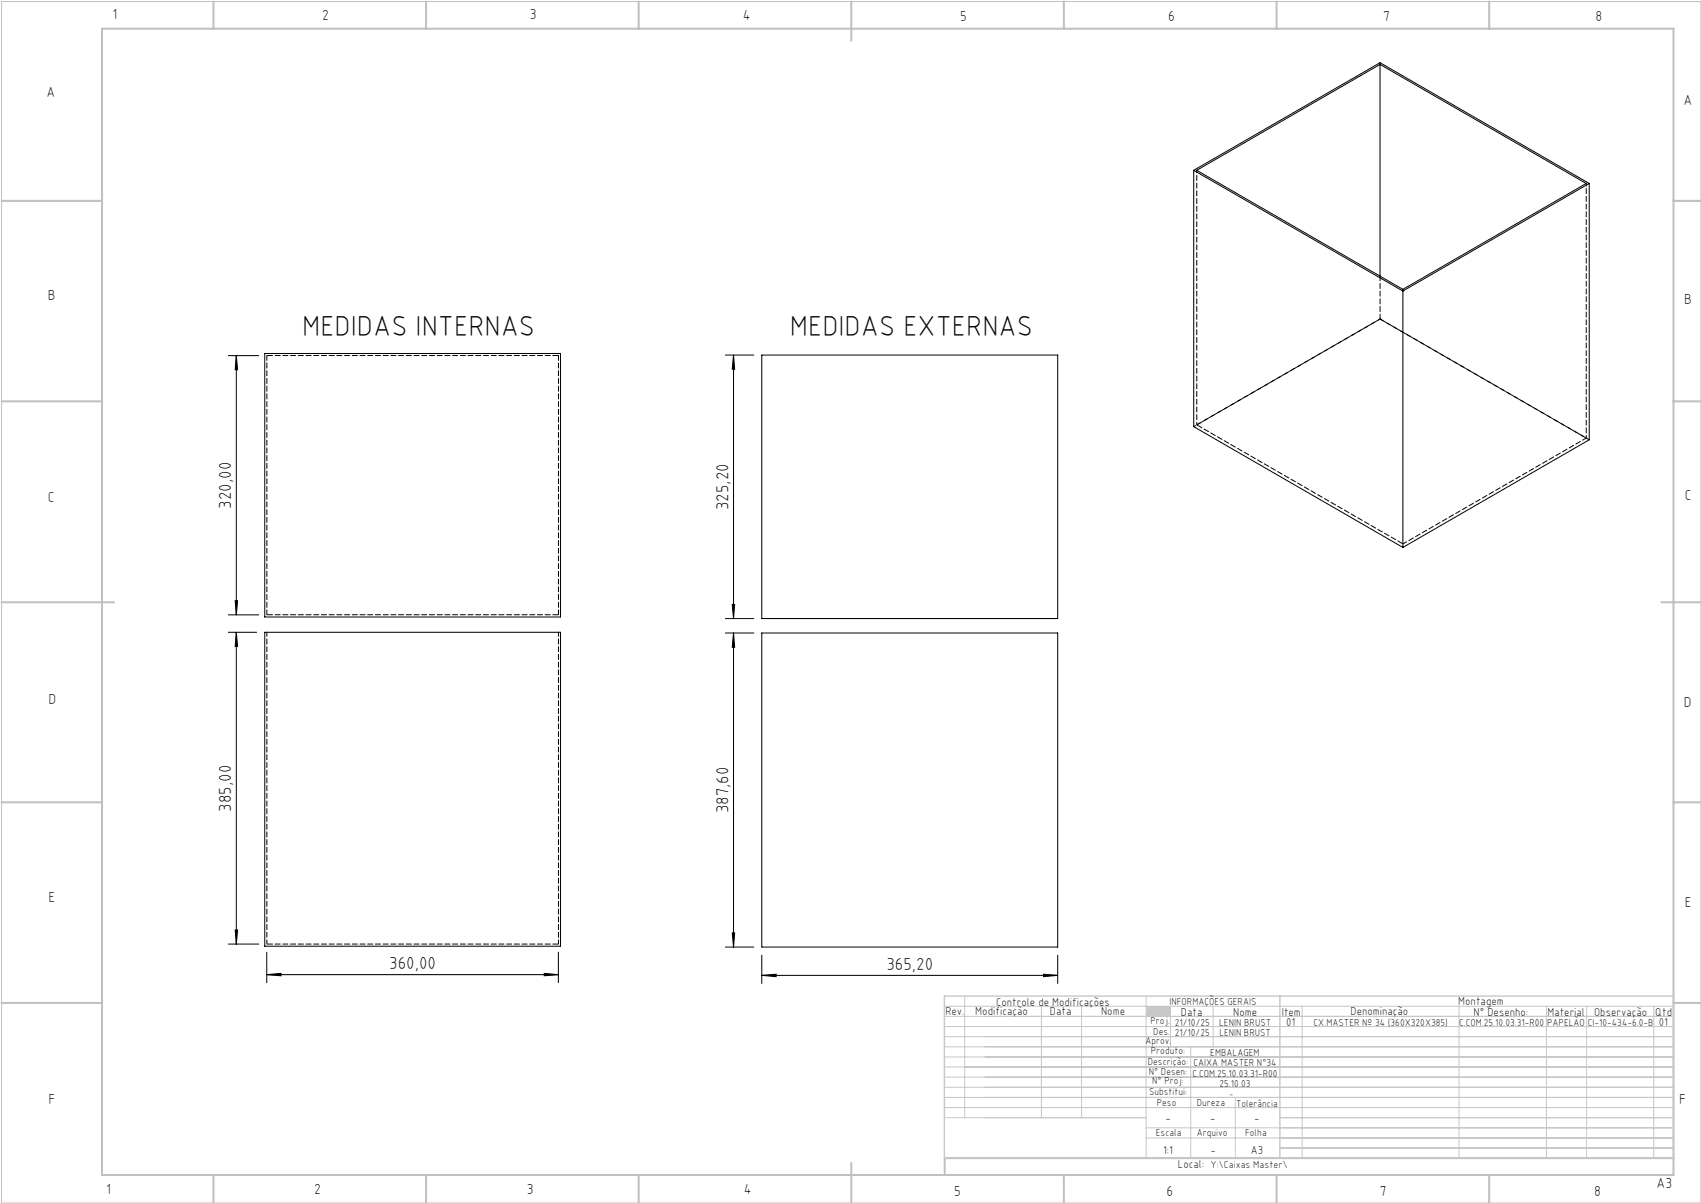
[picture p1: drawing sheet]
<svg xmlns="http://www.w3.org/2000/svg" width="420mm" height="297mm" viewBox="0 0 420 297" stroke-linecap="round" stroke-linejoin="round" font-family="sans-serif">
<path d="M.4 .4h419.6v296.6h-419.6z" fill="none" stroke="#c0c0c0" stroke-width=".25"/>
<g fill="none" stroke="#c0c0c0" stroke-width=".5">
<path d="M25.2 7.1h388v283h-388zM52.7 .4v6.7M105.2 .4v6.7M157.7 .4v6.7M210.2 .4v9.7M262.7 .4v6.7M315.2 .4v6.7M367.7 .4v6.7M.4 49.6h24.8M413.2 49.6h6.8M.4 99.1h24.8M413.2 99.1h6.8"/>
<path d="M.4 148.7h27.8M410.2 148.7h9.8M.4 198.1h24.8M413.2 198.1h6.8M.4 247.6h24.8M413.2 247.6h6.8M52.7 290.1v6.9M105.2 290.1v6.9M157.7 290.1v6.9M210.2 287.1v9.9M262.7 290.1v6.9M315.2 290.1v6.9"/>
<path d="M367.7 290.1v6.9M413.2 285.9h-179.9v4.2"/>
</g>
<g fill="none" stroke="#c3c8d2" stroke-width=".25">
<path d="M233.2 250.9h180M233.2 248.4h180M233.2 253.4h180M233.2 255.9h180M233.2 258.4h180M238.2 245.9v30M257.1 248.4v27.5M267.1 248.4v27.5M283 245.9v40M289 248.4v10M294 258.4v27.5M299.5 248.4v10"/>
<path d="M321.5 248.4v37.5M360.3 248.4v37.5M381.8 248.4v37.5M391.8 248.4v37.5M408.3 248.4v37.5M233.2 260.9h180M233.2 263.4h180M233.2 265.9h180M233.2 268.4h180M233.2 270.9h180M233.2 273.4h180M233.2 275.9h49.8"/>
<path d="M283 278.4h130.2M305 270.9v15M316 275.9h97.2M283 280.9h130.2M316 283.4h97.2"/>
</g>
<path d="M233.2 245.9h180v40h-180zM316 245.9v40" fill="none" stroke="#c3c8d2" stroke-width=".35"/>
<path d="M283 248.4h6v2.5h-6z" fill-rule="evenodd" fill="#c3c8d2"/>
<g fill="none" stroke="#000" stroke-width=".25">
<path d="M340.7 15.9v52.3M294.7 42v63.3l51.7 29.8M294.7 42l51.7 29.9M294.7 42l46-26.5 51.7 29.8M295.5 42l45.2-26.1 51 29.4-45.3 26.1zM392.4 45.3l-46 26.6M392.4 45.3v63.3l-46 26.5M346.4 71.9v63.2M56.4 87.8h7.5M58.3 87.8l.4 3.5h-.6zM58.3 87.8v64M65.4 87.3h73v65h-73z"/>
<path d="M179.1 87.7h7M181.1 87.7l.3 3.5h-.6zM181.1 87.7v65M188.1 87.7h73.1v65h-73.1zM56.4 156.1h7M56.4 151.8h7.5M58.1 148.3h.6l-.4 3.5zM58.3 156.1l.4 3.5h-.6zM58.3 156.1v77M65.4 156.1h73v77.5h-73zM179.1 152.7h7M179.1 156.3h7"/>
<path d="M180.8 149.2h.6l-.3 3.5zM181.1 156.3v77.5M181.1 156.3l.3 3.5h-.6zM188.1 156.3h73.1v77.5h-73.1zM56.4 233.1h7.5M58.1 229.6h.6l-.4 3.5zM65.9 235.1v7.5M137.9 235.1v7.5M179.1 233.8h7M180.8 230.3h.6l-.3 3.5zM188.1 235.8v7M261.2 235.8v7"/>
<path d="M65.9 240.6l3.5-.3v.6zM65.9 240.6h72M134.4 240.3l3.5 .3-3.5 .3zM188.1 240.8l3.5-.3v.6zM188.1 240.8h73.1M257.7 240.5l3.5 .3-3.5 .3z"/>
</g>
<g fill="#000">
<path d="M58.1 148.3h.6l-.4 3.5zM58.3 87.8l.4 3.5h-.6zM180.8 149.2h.6l-.3 3.5zM181.1 87.7l.3 3.5h-.6z"/>
<path d="M58.3 156.1l.4 3.5h-.6zM58.1 229.6h.6l-.4 3.5zM181.1 156.3l.3 3.5h-.6zM180.8 230.3h.6l-.3 3.5z"/>
<path d="M65.9 240.6l3.5-.3v.6zM134.4 240.3l3.5 .3-3.5 .3zM188.1 240.8l3.5-.3v.6zM257.7 240.5l3.5 .3-3.5 .3z"/>
</g>
<path d="M340.8 78.8l-45.3 26.1M346.4 134.3l45.3-26.1M65.9 156.1v77M137.9 156.1v77" fill="none" stroke="#000" stroke-width=".25" stroke-dasharray="1.3 .6" stroke-dashoffset=".2"/>
<path d="M65.9 87.8h72M137.9 151.8h-72M65.9 233.1h72" fill="none" stroke="#000" stroke-width=".25" stroke-dasharray="1.3 .6" stroke-dashoffset="-.1"/>
<path d="M340.8 68.1v10.7M137.9 87.8v64M65.9 151.8v-64" fill="none" stroke="#000" stroke-width=".25" stroke-dasharray="1.3 .6" stroke-dashoffset=".1"/>
<path d="M340.8 15.5v.4M340.8 78.8h.1M346.4 71.4v.4" fill="none" stroke="#000" stroke-width=".25" stroke-dasharray="1.3 .6"/>
<path d="M295.5 104.9l50.9 29.4M391.7 108.2l-50.9-29.4" fill="none" stroke="#000" stroke-width=".25" stroke-dasharray="1.3 .6" stroke-dashoffset="-.2"/>
<path d="M295.5 42v62.9M391.7 45.3v62.9" fill="none" stroke="#000" stroke-width=".25" stroke-dasharray="1.3 .6" stroke-dashoffset=".6"/>
<path d="M340.8 78.8l-46 26.5" fill="none" stroke="#000" stroke-width=".25" stroke-dasharray="1.3 .6" stroke-dashoffset=".8"/>
<path d="M392.4 108.6l-51.6-29.8" fill="none" stroke="#000" stroke-width=".25" stroke-dasharray="1.3 .6" stroke-dashoffset=".3"/>
<g font-size="7.1">
<text x="74.6" y="82.9">MEDIDAS INTERNAS</text>
<text x="195" y="82.9">MEDIDAS EXTERNAS</text>
</g>
<g font-size="4.3">
<text x="57.1" y="125.6" transform="rotate(-90 57.1 125.6)">320,00</text>
<text x="179.8" y="126" transform="rotate(-90 179.8 126)">325,20</text>
<text x="57.1" y="200.4" transform="rotate(-90 57.1 200.4)">385,00</text>
<text x="179.8" y="200.8" transform="rotate(-90 179.8 200.8)">387,60</text>
<text x="96.1" y="239.3">360,00</text>
<text x="218.9" y="239.5">365,20</text>
</g>
<g font-size="3.6">
<text x="27.8" y="4.8">1</text>
<text x="79.5" y="4.9">2</text>
<text x="130.8" y="4.8">3</text>
<text x="183.4" y="4.9">4</text>
<text x="237.1" y="5.1">5</text>
<text x="288.4" y="5.2">6</text>
<text x="341.5" y="5.1">7</text>
<text x="394" y="5.2">8</text>
<text x="11.5" y="24">A</text>
<text x="415.7" y="25.8">A</text>
<text x="11.8" y="74.1">B</text>
<text x="415.8" y="75.1">B</text>
<text x="11.8" y="124">C</text>
<text x="416" y="123.5">C</text>
<text x="12" y="173.7">D</text>
<text x="415.8" y="174.7">D</text>
<text x="12" y="222.6">E</text>
<text x="416" y="223.9">E</text>
<text x="12" y="272.6">F</text>
<text x="414.6" y="272.6">F</text>
<text x="409" y="293.3">A3</text>
<text x="26.2" y="294.8">1</text>
<text x="77.6" y="294.8">2</text>
<text x="130.1" y="294.8">3</text>
<text x="183.7" y="294.7">4</text>
<text x="235.6" y="295.2">5</text>
<text x="288" y="295.2">6</text>
<text x="340.7" y="295.2">7</text>
<text x="393.6" y="295.2">8</text>
</g>
<g font-size="2.9">
<text x="240.8" y="250.6">Modificação</text>
<text x="259.2" y="250.6">Data</text>
<text x="271.9" y="250.6">Nome</text>
<text x="290.9" y="288.4">Local:</text>
</g>
<g font-size="2.8">
<text x="233.4" y="250.6">Rev.</text>
<text x="246" y="248.4">Controle de Modificações</text>
<text x="291.6" y="250.8">Data</text>
<text x="304.5" y="250.8">Nome</text>
<text x="316.5" y="250.9">Item</text>
<text x="333.5" y="250.5">Denominação</text>
<text x="360.1" y="248.2">Montagem</text>
<text x="363.9" y="250.8">N° Desenho:</text>
<text x="382.1" y="250.8">Material</text>
<text x="393.6" y="250.8">Observação</text>
<text x="408.7" y="250.9">Qtd</text>
<text x="317.6" y="253.3">01</text>
<text x="409.6" y="253.3">01</text>
<text x="287.7" y="276.9">-</text>
<text x="298.8" y="276.9">-</text>
<text x="309.7" y="276.9">-</text>
<text x="287.2" y="284.8">1:1</text>
<text x="298.9" y="284.8">-</text>
<text x="308.8" y="284.8">A3</text>
</g>
<g font-size="2.5">
<text x="288.7" y="248.2">INFORMAÇÕES GERAIS</text>
<text x="282.8" y="257.8">Aprov.</text>
<text x="284.1" y="252.9">Proj.</text>
<text x="284.8" y="255.4">Des.</text>
<text x="290.1" y="255.8">21/10/25</text>
<text x="290.1" y="253.3">21/10/25</text>
<text x="301" y="253.3">LENIN BRUST</text>
<text x="301.1" y="255.8">LENIN BRUST</text>
<text x="324.3" y="253.3">CX.MASTER Nº 34 (360X320X385)</text>
<text x="360.3" y="253.3">C.COM.25.10.03.31-R00</text>
<text x="382" y="253.3">PAPELÃO</text>
<text x="392" y="253.3">CI-10-434-6.0-B</text>
<text x="283.4" y="262.9">Descrição:</text>
<text x="284.2" y="260.3">Produto:</text>
<text x="294.7" y="263.3">CAIXA MASTER N°34</text>
<text x="298.8" y="260.7">EMBALAGEM</text>
<text x="283.7" y="265.4">N° Desen:</text>
<text x="284.5" y="267.7">N° Proj:</text>
<text x="294.4" y="265.9">C.COM.25.10.03.31-R00</text>
<text x="301.1" y="268.3">25.10.03</text>
<text x="283.7" y="270.4">Substitui:</text>
<text x="285.6" y="273">Peso</text>
<text x="295.5" y="273">Dureza</text>
<text x="305.2" y="273.3">Tolerância</text>
<text x="285.4" y="280.4">Escala</text>
<text x="295.5" y="280.4">Arquivo</text>
<text x="307.5" y="280.4">Folha</text>
<text x="298.9" y="288.4">Y:\Caixas Master\</text>
</g>
<text font-size="2.1" x="303.5" y="270.9">-</text>
</svg>
